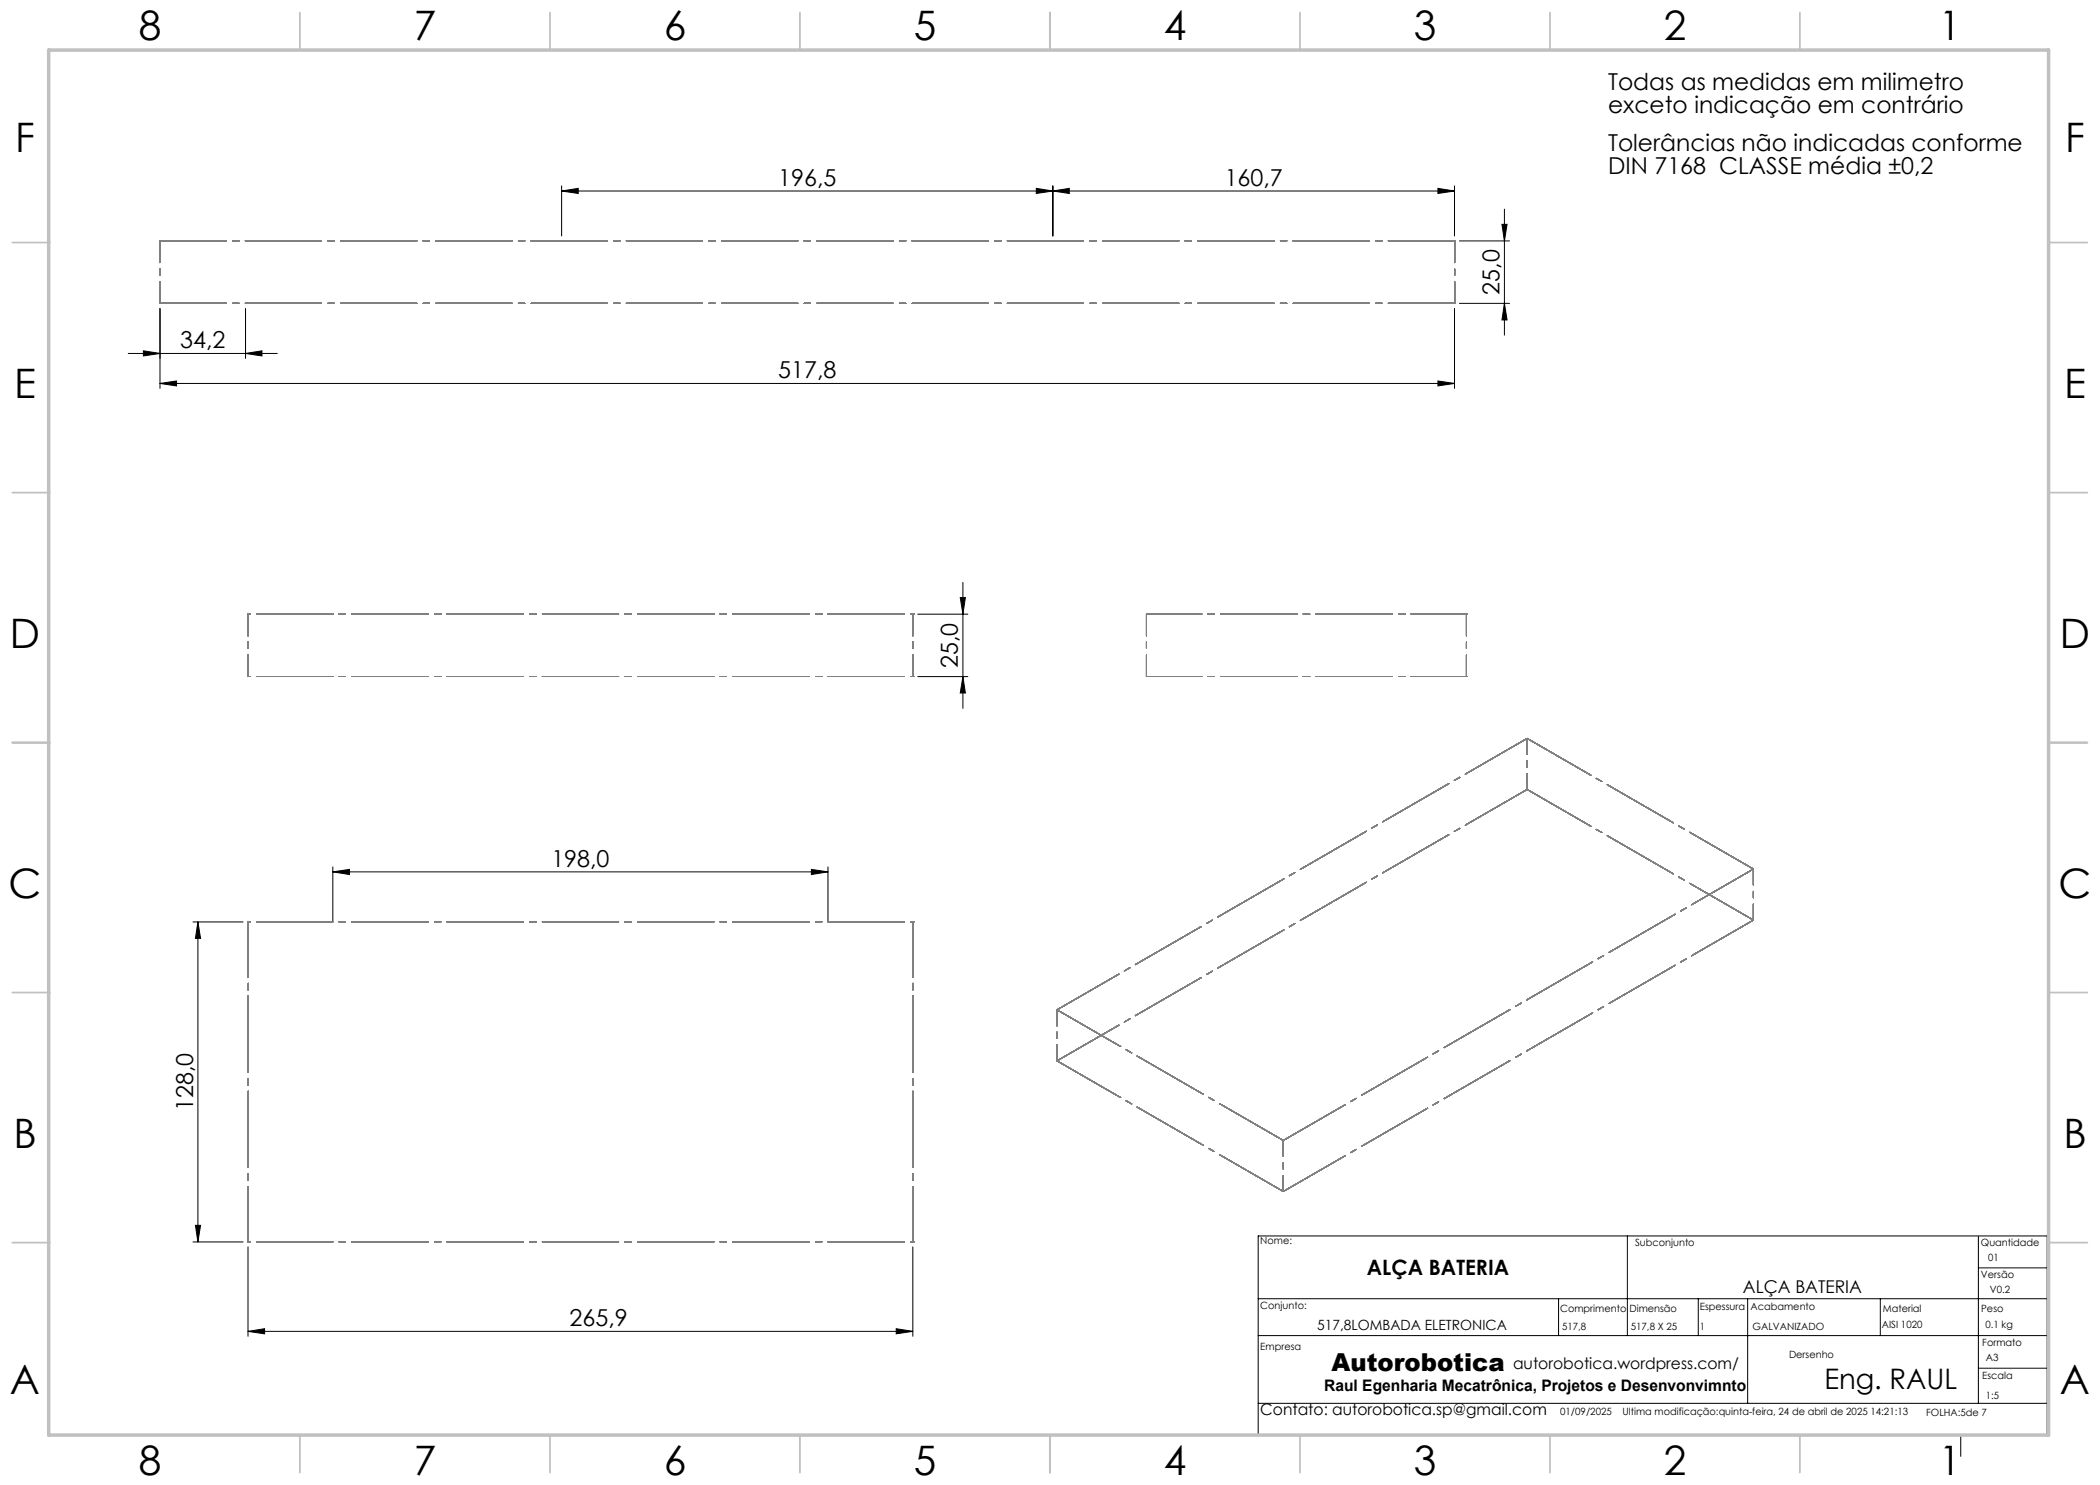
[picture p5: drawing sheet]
<svg xmlns="http://www.w3.org/2000/svg" width="420mm" height="297mm" viewBox="0 0 420 297" stroke-linecap="round" stroke-linejoin="round" font-family="sans-serif">
<g fill="none" stroke="#000" stroke-width=".2">
<path d="M112.3 38.2l3.3-.5v1zM112.3 38.2h178.6M112.3 37.2v10M207.3 37.7l3.3 .5-3.3 .5zM210.6 38.2l3.3-.5v1zM210.6 37.2v10M287.6 37.7l3.3 .5-3.3 .5zM290.9 37.2v10M291.9 48.2h10M300.4 44.9h1l-.5 3.3zM300.9 41.8v25.2M25.6 70.7h29.9"/>
<path d="M28.7 70.2l3.3 .5-3.3 .5zM32 76.7l3.3-.5v1zM32 61.7v16M32 76.7h258.9M49.1 70.7l3.3-.5v1zM49.1 61.7v10M287.6 76.2l3.3 .5-3.3 .5zM290.9 61.7v16M291.9 60.7h10M300.9 60.7l.5 3.3h-1zM192.1 119.5h1l-.5 3.3zM192.6 116.5v25.2"/>
<path d="M183.6 135.3h10M183.6 122.8h10M192.6 135.3l.5 3.3h-1zM66.6 174.4l3.3-.5v1zM66.6 173.4v10.9M66.6 174.4h99M162.3 173.9l3.3 .5-3.3 .5zM165.6 173.4v10.9M38.6 184.4h10M39.6 184.4l.5 3.3h-1zM39.6 184.4v64M38.6 248.4h10"/>
<path d="M39.1 245.1h1l-.5 3.3zM49.6 249.4v17.9M182.6 249.4v17.9M251.6 259.7h157.8M311.7 259.7v7.4M325.5 247.2v19.9M339.7 259.7v7.4M349.5 259.8v20.8M376.1 259.7v7.4M395.7 253.6h13.7M395.7 247.4v33.3M49.6 266.3l3.3-.6v1.1z"/>
<path d="M49.6 266.3h133M179.2 265.7l3.4 .6-3.4 .5zM251.6 267.1h157.8M395.7 273.6h13.7M251.6 280.7h157.8M251.6 287v-39.8h157.8v39.8M392.1 287v4.3"/>
</g>
<g fill="none" stroke="#c0c0c0" stroke-width=".35">
<path d="M60 2.5v7.5M110 2.5v7.5M160 2.5v7.5M210 2.5v7.5M260 2.5v7.5M310 2.5v7.5M360 2.5v7.5M2.5 48.5h7.5M410 48.5h7.5M2.5 98.5h7.5M410 98.5h7.5M2.5 148.5h7.5"/>
<path d="M410 148.5h7.5M2.5 198.5h7.5M410 198.5h7.5M2.5 248.5h7.5M410 248.5h7.5M60 287v7.5M110 287v7.5M160 287v7.5M210 287v7.5M260 287v7.5M310 287v7.5M360 287v7.5"/>
</g>
<path d="M9.7 10h400v277h-400z" fill="none" stroke="#c0c0c0" stroke-width=".7"/>
<g fill="none" stroke="#808080" stroke-width=".2" stroke-dasharray="15.2 1.3 1.3 1.3">
<path d="M32 48.2h.1M290.9 48.2h.1M32 60.7h.1M290.9 60.7h.1M49.6 122.8h.1M49.6 135.3h.1M182.6 135.3h.1M182.6 122.8h.1M229.3 135.3h.1M229.3 122.8h.1M293.3 135.3h.1M293.3 122.8h.1"/>
<path d="M49.6 184.4h.1M182.6 184.4h.1M49.6 248.4h.1M182.6 248.4h.1"/>
</g>
<path d="M32 48.2h258.9M290.9 48.2h-258.9M32 60.7h258.9M290.9 60.7h-258.9" fill="none" stroke="#808080" stroke-width=".2" stroke-dasharray="15.2 1.3 1.3 1.3" stroke-dashoffset="2"/>
<path d="M32 60.7v-12.5M290.9 60.7v-12.5M49.6 122.8v12.5M182.6 135.3v-12.5M229.3 122.8v12.5M229.3 135.3v-12.5M293.3 122.8v12.5M293.3 135.3v-12.5" fill="none" stroke="#808080" stroke-width=".2" stroke-dasharray="15.2 1.3 1.3 1.3" stroke-dashoffset="10.9"/>
<path d="M49.6 135.3h133M182.6 122.8h-133M49.6 184.4h133M182.6 184.4h-133M49.6 248.4h133M182.6 248.4h-133" fill="none" stroke="#808080" stroke-width=".2" stroke-dasharray="15.2 1.3 1.3 1.3" stroke-dashoffset="-1.7"/>
<path d="M293.3 122.8h-64M293.3 135.3h-64M49.6 248.4v-64M182.6 248.4v-64" fill="none" stroke="#808080" stroke-width=".2" stroke-dasharray="15.2 1.3 1.3 1.3" stroke-dashoffset="4.2"/>
<path d="M305.4 157.9v-10.2M350.7 184v-10.2M211.4 202v10.2M256.7 228.1v10.2" fill="none" stroke="#808080" stroke-width=".2" stroke-dasharray="15.2 1.3 1.3 1.3" stroke-dashoffset="12"/>
<path d="M305.4 147.7l-94 54.3M350.7 173.8l-94 54.3M211.4 212.2l94-54.3M256.7 238.3l94-54.3" fill="none" stroke="#808080" stroke-width=".2" stroke-dasharray="15.2 1.3 1.3 1.3" stroke-dashoffset="1"/>
<path d="M350.7 173.8l-45.3-26.1M350.7 184l-45.3-26.1M256.7 228.1l-45.3-26.1M256.7 238.3l-45.3-26.1" fill="none" stroke="#808080" stroke-width=".2" stroke-dasharray="15.2 1.3 1.3 1.3" stroke-dashoffset=".5"/>
<g fill="#000">
<path d="M32 76.7l3.3-.5v1zM287.6 76.2l3.3 .5-3.3 .5zM210.6 38.2l3.3-.5v1zM287.6 37.7l3.3 .5-3.3 .5zM112.3 38.2l3.3-.5v1zM207.3 37.7l3.3 .5-3.3 .5zM49.6 266.3l3.3-.6v1.1zM179.2 265.7l3.4 .6-3.4 .5z"/>
<path d="M49.1 70.7l3.3-.5v1zM28.7 70.2l3.3 .5-3.3 .5z"/>
<path d="M300.9 60.7l.5 3.3h-1zM300.4 44.9h1l-.5 3.3zM192.6 135.3l.5 3.3h-1zM192.1 119.5h1l-.5 3.3zM39.1 245.1h1l-.5 3.3zM39.6 184.4l.5 3.3h-1z"/>
<path d="M66.6 174.4l3.3-.5v1zM162.3 173.9l3.3 .5-3.3 .5z"/>
</g>
<g font-size="8.1">
<text x="27.8" y="8">8</text>
<text x="82.8" y="8">7</text>
<text x="132.8" y="8">6</text>
<text x="182.8" y="8">5</text>
<text x="232.8" y="8">4</text>
<text x="282.8" y="8">3</text>
<text x="332.8" y="8">2</text>
<text x="387.8" y="8">1</text>
<text x="3" y="30.4">F</text>
<text x="413" y="30.4">F</text>
<text x="2.8" y="79.6">E</text>
<text x="412.8" y="79.6">E</text>
<text x="2" y="129.6">D</text>
<text x="412" y="129.6">D</text>
<text x="1.7" y="179.6">C</text>
<text x="411.7" y="179.6">C</text>
<text x="2.7" y="229.6">B</text>
<text x="412.7" y="229.6">B</text>
<text x="2" y="278.9">A</text>
<text x="412" y="278.9">A</text>
<text x="27.8" y="295">8</text>
<text x="82.8" y="295">7</text>
<text x="132.8" y="295">6</text>
<text x="182.8" y="295">5</text>
<text x="232.8" y="295">4</text>
<text x="282.8" y="295">3</text>
<text x="332.8" y="295">2</text>
<text x="387.8" y="295">1</text>
</g>
<text font-size="5.6" x="364.9" y="277.8">Eng. RAUL</text>
<text font-size="4.9" x="266.3" y="274.2">Autorobotica</text>
<g font-size="4.7">
<text x="321.6" y="18">Todas as medidas em milimetro</text>
<text x="321.6" y="22.5">exceto indicação em contrário</text>
<text x="321.6" y="30.2">Tolerâncias não indicadas conforme</text>
<text x="321.6" y="34.7">DIN 7168 CLASSE média ±0,2</text>
<text x="155.6" y="37.2">196,5</text>
<text x="244.9" y="37.2">160,7</text>
<text x="299.9" y="58.9" transform="rotate(-90 299.9 58.9)">25,0</text>
<text x="36" y="69.7">34,2</text>
<text x="155.6" y="75.7">517,8</text>
<text x="191.6" y="133.6" transform="rotate(-90 191.6 133.6)">25,0</text>
<text x="110.3" y="173.3">198,0</text>
<text x="38.6" y="222.2" transform="rotate(-90 38.6 222.2)">128,0</text>
<text x="113.9" y="265.2">265,9</text>
</g>
<text font-size="4.2" x="273.4" y="254.9">ALÇA BATERIA</text>
<text font-size="3.5" x="348.6" y="258.7">ALÇA BATERIA</text>
<g font-size="3.2">
<text x="302.6" y="273.8">autorobotica.wordpress.com/</text>
<text x="264.9" y="278.3">Raul Egenharia Mecatrônica, Projetos e Desenvonvimnto</text>
<text x="252.1" y="283.1">Contato: autorobotica.sp@gmail.com</text>
</g>
<text font-size="2.8" x="263.4" y="266">517,8LOMBADA ELETRONICA</text>
<g font-size="2">
<text x="252.1" y="248.8">Nome:</text>
<text x="327" y="249.2">Subconjunto</text>
<text x="396.2" y="249.2">Quantidade</text>
<text x="396.2" y="255.7">Versão</text>
<text x="397.6" y="252.1">01</text>
<text x="252.1" y="261.8">Conjunto:</text>
<text x="312" y="262.3">Comprimento</text>
<text x="325.9" y="262.3">Dimensão</text>
<text x="340" y="261.9">Espessura</text>
<text x="350.1" y="261.9">Acabamento</text>
<text x="376.6" y="262.4">Material</text>
<text x="396.2" y="262.4">Peso</text>
<text x="398" y="258.7">V0.2</text>
<text x="312.4" y="266">517,8</text>
<text x="326.2" y="266">517,8 X 25</text>
<text x="340" y="266">1</text>
<text x="350.5" y="266">GALVANIZADO</text>
<text x="376.4" y="265.5">AISI 1020</text>
<text x="396.5" y="269.3">Formato</text>
<text x="397.1" y="265.5">0.1 kg</text>
<text x="252.1" y="270">Empresa</text>
<text x="357.8" y="271.5">Dersenho</text>
<text x="396.5" y="275.8">Escala</text>
<text x="397.2" y="272.2">A3</text>
<text x="397.2" y="279.7">1:5</text>
<text x="312" y="283.1">01/09/2025</text>
<text x="324.5" y="283.1">Ultima modificação:quinta-feira, 24 de abril de 2025 14:21:13</text>
<text x="385.2" y="283.2">FOLHA:5de 7</text>
</g>
</svg>
